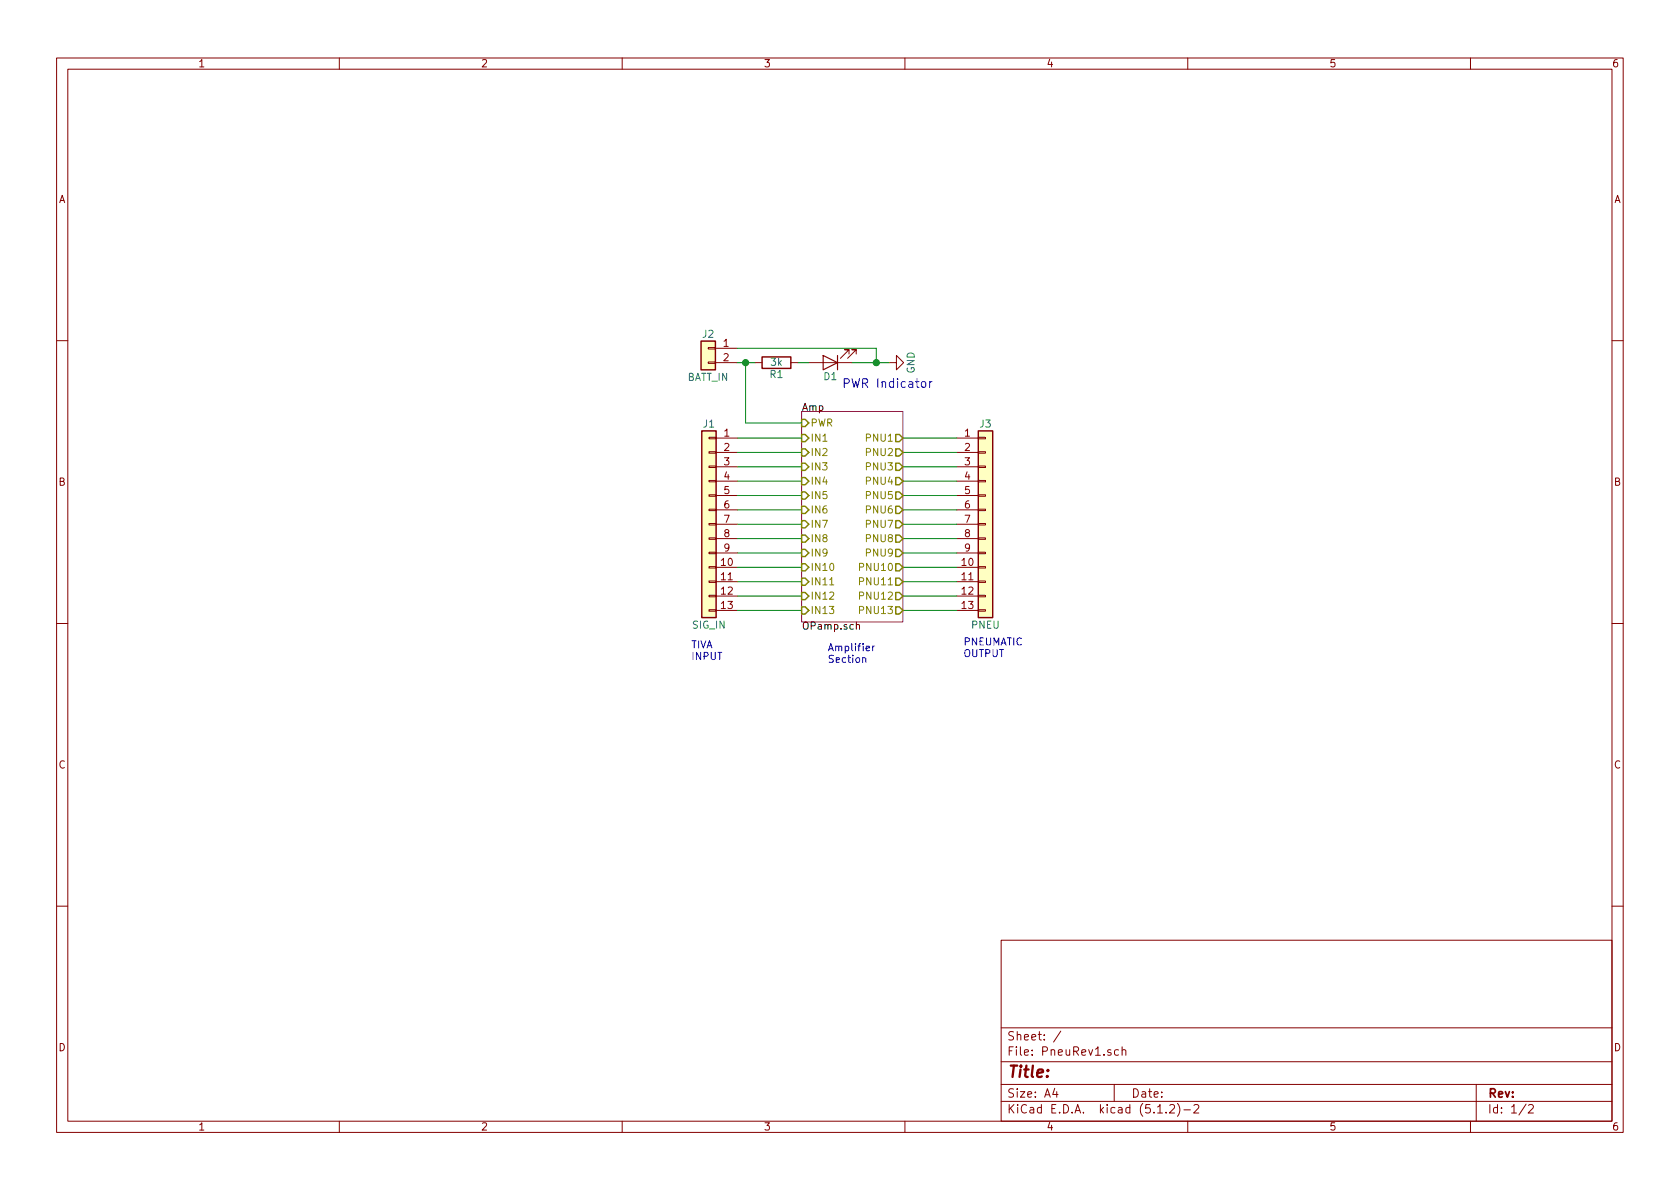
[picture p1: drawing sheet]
EESchema Schematic File Version 4
LIBS:PneuRev1-cache
EELAYER 29 0
EELAYER END
$Descr A4 11693 8268
encoding utf-8
Sheet 1 2
Title ""
Date ""
Rev ""
Comp ""
Comment1 ""
Comment2 ""
Comment3 ""
Comment4 ""
$EndDescr
$Comp
L PneuRev1-rescue:Conn_01x13 J1
U 1 1
P 4935 3640
F 0 "J1" H 4935 4340 50  0000 C CNN
F 1 "SIG_IN" H 4935 2940 50  0000 C CNN
F 2 "Pin_Headers:Pin_Header_Straight_1x13_Pitch2.00mm" H 4935 3640 50  0001 C CNN
F 3 "" H 4935 3640 50  0001 C CNN
	1    4935 3640
	-1   0    0    -1  
$EndComp
$Comp
L PneuRev1-rescue:Conn_01x13 J3
U 1 1
P 6860 3640
F 0 "J3" H 6860 4340 50  0000 C CNN
F 1 "PNEU" H 6860 2940 50  0000 C CNN
F 2 "Pin_Headers:Pin_Header_Straight_1x13_Pitch2.00mm" H 6860 3640 50  0001 C CNN
F 3 "" H 6860 3640 50  0001 C CNN
	1    6860 3640
	1    0    0    -1  
$EndComp
$Comp
L PneuRev1-rescue:Conn_01x02 J2
U 1 1
P 4930 2415
F 0 "J2" H 4930 2515 50  0000 C CNN
F 1 "BATT_IN" H 4930 2215 50  0000 C CNN
F 2 "Connectors_JST:JST_XH_B02B-XH-A_02x2.50mm_Straight" H 4930 2415 50  0001 C CNN
F 3 "" H 4930 2415 50  0001 C CNN
	1    4930 2415
	-1   0    0    -1  
$EndComp
$Comp
L Device:R R1
U 1 1
P 5405 2515
F 0 "R1" V 5320 2515 50  0000 C CNN
F 1 "3k" V 5405 2515 50  0000 C CNN
F 2 "Resistors_THT:R_Axial_DIN0411_L9.9mm_D3.6mm_P15.24mm_Horizontal" V 5335 2515 50  0001 C CNN
F 3 "" H 5405 2515 50  0001 C CNN
	1    5405 2515
	0    1    -1   0   
$EndComp
$Comp
L Device:LED D1
U 1 1
P 5780 2515
F 0 "D1" H 5780 2615 50  0000 C CNN
F 1 "LED" H 5780 2415 50  0001 C CNN
F 2 "LEDs:LED_D3.0mm" H 5780 2515 50  0001 C CNN
F 3 "" H 5780 2515 50  0001 C CNN
	1    5780 2515
	-1   0    0    1   
$EndComp
Text Notes 5860 2700 0    60   ~ 0
PWR Indicator
$Comp
L power:GND #PWR040
U 1 1
P 6190 2515
F 0 "#PWR040" H 6190 2265 50  0001 C CNN
F 1 "GND" H 6190 2365 50  0000 C CNN
F 2 "" H 6190 2515 50  0001 C CNN
F 3 "" H 6190 2515 50  0001 C CNN
	1    6190 2515
	0    -1   -1   0   
$EndComp
Wire Wire Line
	6285 3040 6660 3040
Wire Wire Line
	6285 3140 6660 3140
Wire Wire Line
	6285 3240 6660 3240
Wire Wire Line
	6285 3340 6660 3340
Wire Wire Line
	6285 3440 6660 3440
Wire Wire Line
	6285 3540 6660 3540
Wire Wire Line
	6285 3640 6660 3640
Wire Wire Line
	6285 3740 6660 3740
Wire Wire Line
	6285 3840 6660 3840
Wire Wire Line
	6285 3940 6660 3940
Wire Wire Line
	6285 4040 6660 4040
Wire Wire Line
	6285 4140 6660 4140
Wire Wire Line
	6285 4240 6660 4240
Wire Wire Line
	5135 3140 5580 3140
Wire Wire Line
	5135 3240 5580 3240
Wire Wire Line
	5135 3340 5580 3340
Wire Wire Line
	5135 3440 5580 3440
Wire Wire Line
	5135 3540 5580 3540
Wire Wire Line
	5135 3640 5580 3640
Wire Wire Line
	5135 3740 5580 3740
Wire Wire Line
	5135 3840 5580 3840
Wire Wire Line
	5135 3940 5580 3940
Wire Wire Line
	5135 4040 5580 4040
Wire Wire Line
	5135 4140 5580 4140
Wire Wire Line
	5135 4240 5580 4240
Wire Wire Line
	5630 2515 5555 2515
Wire Wire Line
	6190 2515 6100 2515
$Sheet
S 5580 2855 705  1465
U 5D4633D3
F0 "Amp" 50
F1 "OPamp.sch" 50
F2 "IN3" I L 5580 3240 50 
F3 "IN1" I L 5580 3040 50 
F4 "IN2" I L 5580 3140 50 
F5 "PWR" I L 5580 2935 50 
F6 "IN4" I L 5580 3340 50 
F7 "IN5" I L 5580 3440 50 
F8 "IN6" I L 5580 3540 50 
F9 "IN7" I L 5580 3640 50 
F10 "PNU4" O R 6285 3340 50 
F11 "PNU6" O R 6285 3540 50 
F12 "PNU9" O R 6285 3840 50 
F13 "PNU8" O R 6285 3740 50 
F14 "PNU7" O R 6285 3640 50 
F15 "PNU10" O R 6285 3940 50 
F16 "PNU11" O R 6285 4040 50 
F17 "PNU12" O R 6285 4140 50 
F18 "PNU13" O R 6285 4240 50 
F19 "IN8" I L 5580 3740 50 
F20 "IN9" I L 5580 3840 50 
F21 "IN12" I L 5580 4140 50 
F22 "IN11" I L 5580 4040 50 
F23 "IN10" I L 5580 3940 50 
F24 "IN13" I L 5580 4240 50 
F25 "PNU5" O R 6285 3440 50 
F26 "PNU3" O R 6285 3240 50 
F27 "PNU2" O R 6285 3140 50 
F28 "PNU1" O R 6285 3040 50 
$EndSheet
Wire Wire Line
	5135 3040 5580 3040
Wire Wire Line
	5130 2515 5190 2515
Wire Wire Line
	5130 2415 6100 2415
Wire Wire Line
	6100 2415 6100 2515
Connection ~ 6100 2515
Wire Wire Line
	6100 2515 5930 2515
Wire Wire Line
	5190 2515 5190 2935
Wire Wire Line
	5190 2935 5580 2935
Connection ~ 5190 2515
Wire Wire Line
	5190 2515 5255 2515
Text Notes 4810 4595 0    50   ~ 0
TIVA\nINPUT
Text Notes 6705 4575 0    50   ~ 0
PNEUMATIC\nOUTPUT
Text Notes 5760 4615 0    50   ~ 0
Amplifier\nSection
$EndSCHEMATC
